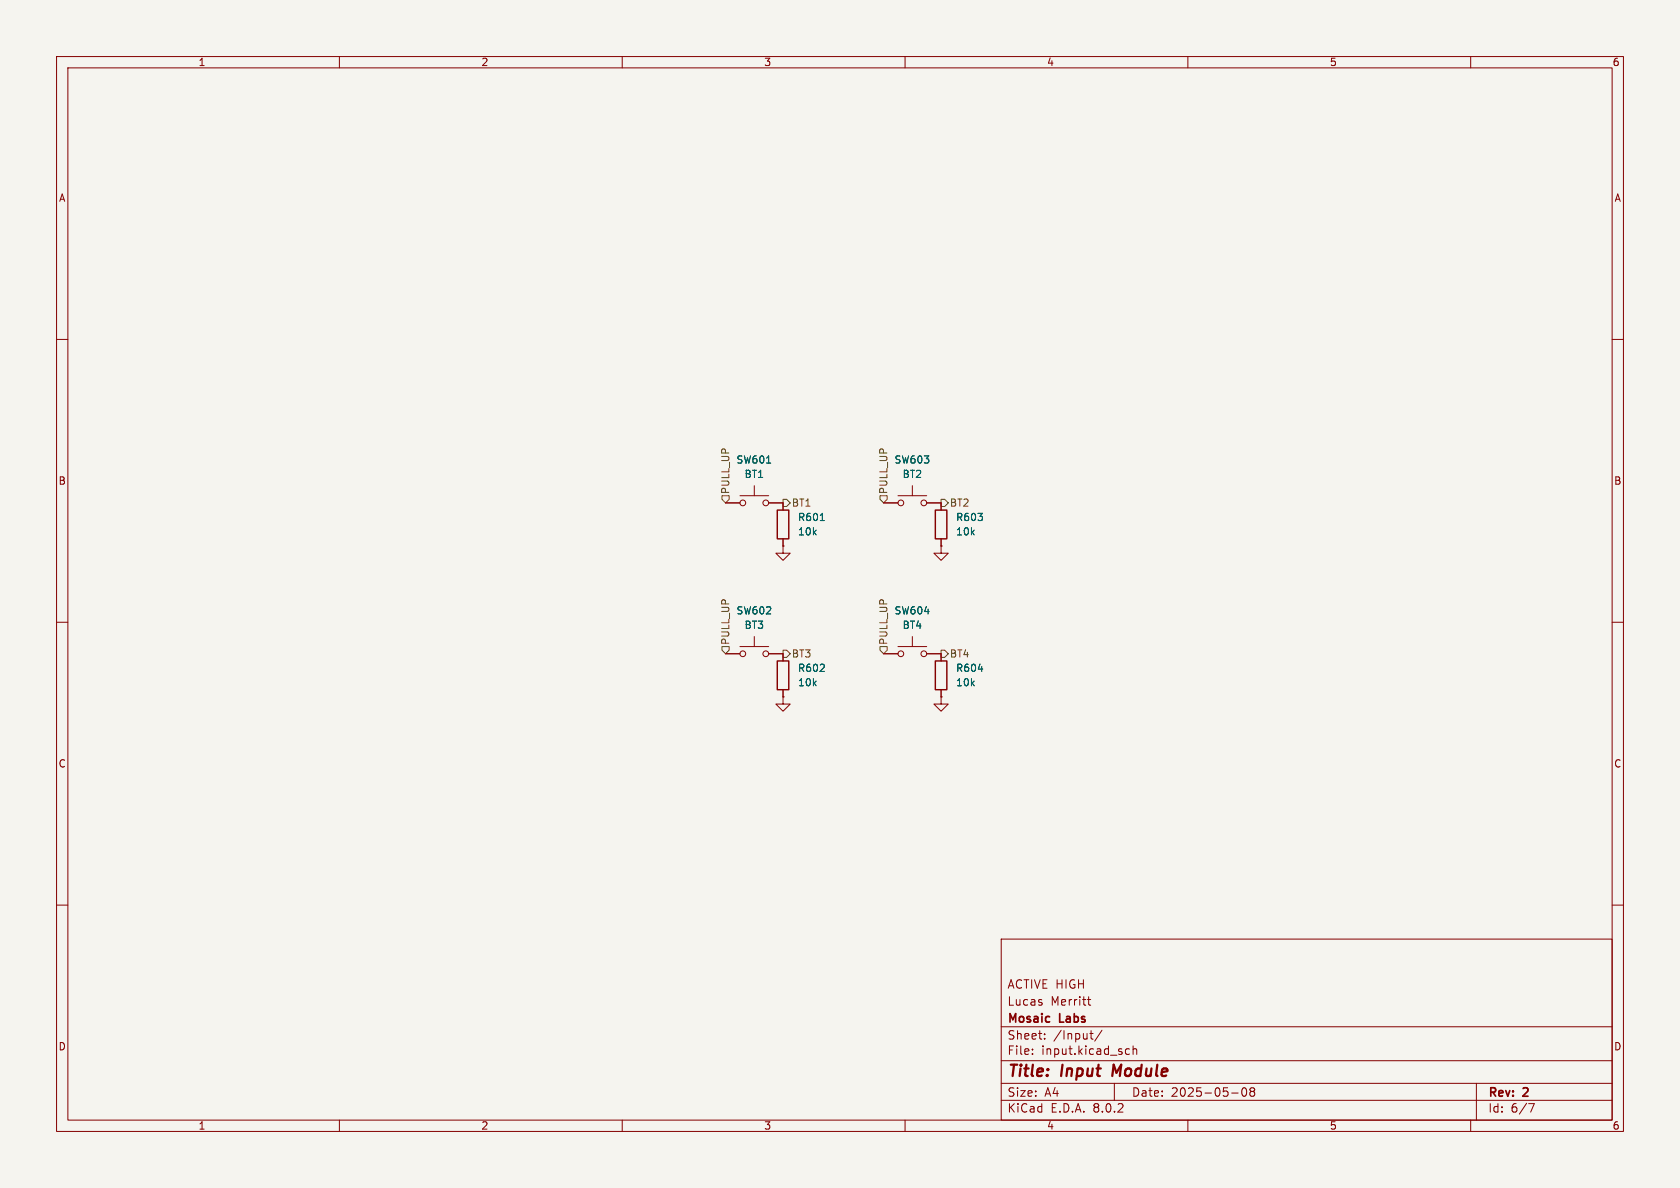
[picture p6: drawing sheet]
<svg xmlns="http://www.w3.org/2000/svg" width="297mm" height="210mm" viewBox="0 0 297 210" stroke-linecap="round" stroke-linejoin="round" font-family="sans-serif">
<path d="M0 0h297v210h-297z" fill="#f5f4ef" stroke="#f5f4ef" stroke-width=".18"/>
<g fill="none" stroke="#840000" stroke-width=".18">
<path d="M10 10h277v190h-277zM12 12h273v186h-273zM60 10v2M110 10v2M160 10v2M210 10v2M260 10v2M10 60h2M285 60h2M128.3 88.9h2.5M130.8 87.6h5.1M133.3 85.9v1.7"/>
<path d="M135.9 88.9h2.5v1.3M138.4 96.5v1.3h1.3l-1.3 1.3-1.2-1.3h1.2M138.4 96.5h.1M138.4 95.3v1.2M156.2 88.9h2.5M158.7 87.6h5.1M161.3 85.9v1.7M163.8 88.9h2.6v1.3M166.4 96.5v1.3h1.2l-1.2 1.3-1.3-1.3h1.3M166.4 96.5h.1M166.4 95.3v1.2M10 110h2"/>
<path d="M128.3 115.6h2.5M130.8 114.3h5.1M133.3 112.5v1.8M135.9 115.6h2.5v1.2M156.2 115.6h2.5M158.7 114.3h5.1M161.3 112.5v1.8M163.8 115.6h2.6v1.2M285 110h2M138.4 123.2v1.3h1.3l-1.3 1.2-1.2-1.2h1.2M138.4 123.2h.1M138.4 121.9v1.3"/>
<path d="M166.4 123.2v1.3h1.2l-1.2 1.2-1.3-1.2h1.3M166.4 123.2h.1M166.4 121.9v1.3M10 160h2M285 160h2M177 166h108v32h-108zM184.2 177.3v.3M192.2 176.7h.6M192.5 176.2v1.3l.3 .2M60 198v2M110 198v2M160 198v2"/>
<path d="M177 194.5h108M177 191.5h108M177 187.5h108M177 181.5h108M182.5 186.3v.1M182.5 185.5v.1M184.7 183.6v.1M184.7 182.8v.1M192.7 182.7h.5M192.9 182.2v1.3l.3 .2M194.8 182.1l-1.3 2M197 191.5v3"/>
<path d="M199 186.3l.2 .1 .5-.1M199.7 185.5l-.5-.1-.2 .1M200.3 185.5l.2-.1 .4 .1 .1 .9M200.3 184.9v1.5M210 198v2M217.7 193.2h1.2M219.7 192.4l.2-.1a.81 .81 0 0 1 .6 .6 .81 .81 0 0 1-.3 .8l-.2 .1a.81 .81 0 0 1-.3-1.4zM221.2 192.9l-.2-.2 .2-.4 .5 .1 .1 .2-.3 .3M221.2 192.9l-.2 .3v.3l.2 .3 .5-.1 .1-.2-.1-.4-.2-.2M221.2 192.9h.3M260 198v2M261 191.5v6.5"/>
<path d="M270.2 195.1h1l-.6 1.5"/>
<circle cx="131.3" cy="88.9" r=".51"/>
<circle cx="135.4" cy="88.9" r=".51"/>
<circle cx="159.3" cy="88.9" r=".51"/>
<circle cx="163.3" cy="88.9" r=".51"/>
<circle cx="131.3" cy="115.6" r=".51"/>
<circle cx="135.4" cy="115.6" r=".51"/>
<circle cx="159.3" cy="115.6" r=".51"/>
<circle cx="163.3" cy="115.6" r=".51"/>
</g>
<path d="M196.9 188.2l-.3 2" fill="none" stroke="#840000" stroke-width=".4"/>
<path d="M137.4 90.2h2v5.1h-2zM165.4 90.2h2v5.1h-2zM137.4 116.8h2v5.1h-2zM165.4 116.8h2v5.1h-2z" fill="none" stroke="#840000" stroke-width=".25"/>
<path d="M135.5 81.9h.8M145 92h.7M173 118.3h.7" fill="none" stroke="#006464" stroke-width=".18"/>
<path d="M127.6 87.6h1.3v.7l-.6 .6-.7-.6zM138.4 88.3h.7l.6 .6-.6 .6h-.7zM155.6 87.6h1.2v.7l-.6 .6-.6-.6zM166.4 88.3h.6l.6 .6-.6 .6h-.6zM127.6 114.3h1.3v.6l-.6 .7-.7-.7zM138.4 114.9h.7l.6 .7-.6 .6h-.7zM155.6 114.3h1.2v.6l-.6 .7-.6-.7zM166.4 114.9h.6l.6 .7-.6 .6h-.6z" fill="none" stroke="#725600" stroke-width=".18"/>
<g font-size="2.8" fill="#840000">
<text x="178" y="190.9">Title:</text>
<text x="187.7" y="190.9">Input</text>
<text x="197.5" y="190.9">Module</text>
</g>
<g font-size="2.1" fill="#840000">
<text x="178" y="178">Lucas</text>
<text x="178" y="175">ACTIVE HIGH</text>
<text x="185.7" y="178">Merritt</text>
<text x="178" y="184">Sheet:</text>
<text x="178" y="181.2">Mosaic</text>
<text x="186.2" y="184">/Input/</text>
<text x="187.4" y="181.2">Labs</text>
<text x="178" y="186.7">File:</text>
<text x="184.1" y="186.7">input.kicad_sch</text>
<text x="178" y="196.9">KiCad</text>
<text x="178" y="194.1">Size:</text>
<text x="184.7" y="194.1">A4</text>
<text x="185.7" y="196.9">E.D.A.</text>
<text x="193.3" y="196.9">8.0.2</text>
<text x="200" y="194.1">Date:</text>
<text x="207" y="194.1">2025-05-08</text>
<text x="263" y="194.3">Rev:</text>
<text x="263" y="196.9">Id:</text>
<text x="267.1" y="196.9">6/7</text>
<text x="269.4" y="194.3">2</text>
</g>
<g font-size="1.8" fill="#840000">
<text x="35" y="11.9">1</text>
<text x="85" y="11.9">2</text>
<text x="135" y="11.9">3</text>
<text x="185" y="11.9">4</text>
<text x="235" y="11.9">5</text>
<text x="285" y="11.9">6</text>
<text x="10.3" y="35.9">A</text>
<text x="285.3" y="35.9">A</text>
<text x="10.3" y="85.9">B</text>
<text x="285.3" y="85.9">B</text>
<text x="10.3" y="135.9">C</text>
<text x="285.3" y="135.9">C</text>
<text x="10.3" y="185.9">D</text>
<text x="285.3" y="185.9">D</text>
<text x="35" y="199.9">1</text>
<text x="85" y="199.9">2</text>
<text x="135" y="199.9">3</text>
<text x="185" y="199.9">4</text>
<text x="235" y="199.9">5</text>
<text x="285" y="199.9">6</text>
</g>
<g font-size="1.8" fill="#006464">
<text x="130.1" y="82.1">SW601</text>
<text x="158" y="82.1">SW603</text>
<text x="131.5" y="84.7">BT1</text>
<text x="159.5" y="84.7">BT2</text>
<text x="141" y="92.3">R601</text>
<text x="141" y="94.8">10k</text>
<text x="168.9" y="92.3">R603</text>
<text x="168.9" y="94.8">10k</text>
<text x="130.1" y="108.8">SW602</text>
<text x="131.5" y="111.4">BT3</text>
<text x="158" y="108.8">SW604</text>
<text x="159.5" y="111.4">BT4</text>
<text x="141" y="119">R602</text>
<text x="168.9" y="119">R604</text>
<text x="141" y="121.5">10k</text>
<text x="168.9" y="121.5">10k</text>
</g>
<g font-size="1.8" fill="#725600">
<text x="129.1" y="87.4" transform="rotate(-90 129.1 87.4)">PULL_UP</text>
<text x="139.9" y="89.8">BT1</text>
<text x="157.1" y="87.4" transform="rotate(-90 157.1 87.4)">PULL_UP</text>
<text x="167.8" y="89.8">BT2</text>
<text x="129.1" y="114.1" transform="rotate(-90 129.1 114.1)">PULL_UP</text>
<text x="139.9" y="116.4">BT3</text>
<text x="157.1" y="114.1" transform="rotate(-90 157.1 114.1)">PULL_UP</text>
<text x="167.8" y="116.4">BT4</text>
</g>
</svg>
